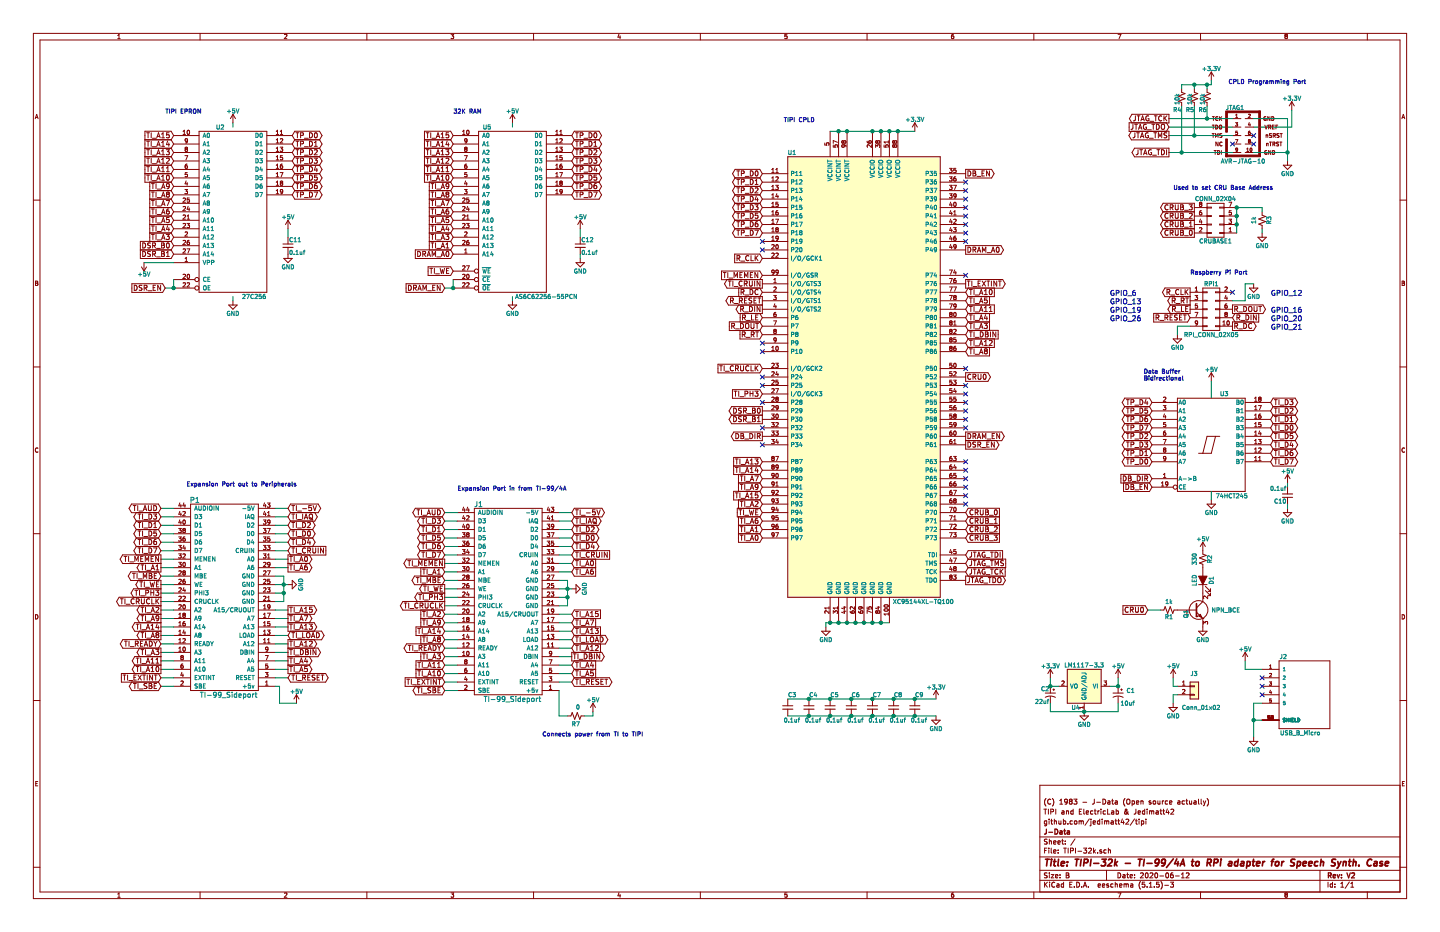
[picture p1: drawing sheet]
EESchema Schematic File Version 4
EELAYER 30 0
EELAYER END
$Descr B 17000 11000
encoding utf-8
Sheet 1 1
Title "TIPI-32k - TI-99/4A to RPi adapter for Speech Synth. Case"
Date "2020-06-12"
Rev "V2"
Comp "J-Data "
Comment1 "github.com/jedimatt42/tipi"
Comment2 "TIPI and ElectricLab & Jedimatt42"
Comment3 "(C) 1983 - J-Data (Open source actually)"
Comment4 ""
$EndDescr
$Comp
L vs-tipi:TI-99_Sideport P1
U 1 1
P 2650 7050
F 0 "P1" H 2300 8200 60  0000 C CNN
F 1 "TI-99_Sideport" H 2700 5900 60  0000 C CNN
F 2 "peb-edge-card:ti99-exp-edge" H 2650 8350 60  0001 C CNN
F 3 "" H 2650 8350 60  0001 C CNN
	1    2650 7050
	1    0    0    -1  
$EndComp
$Comp
L vs-tipi:27C256 U2
U 1 1
P 2750 2500
F 0 "U2" H 2600 3500 50  0000 C CNN
F 1 "27C256" H 3000 1500 50  0000 C CNN
F 2 "Package_DIP:DIP-28_W15.24mm_Socket" H 2750 2500 50  0001 C CNN
F 3 "" H 2750 2500 50  0001 C CNN
	1    2750 2500
	1    0    0    -1  
$EndComp
$Comp
L vs-tipi:74LS245 U3
U 1 1
P 14300 5250
F 0 "U3" H 14400 5825 50  0000 L BNN
F 1 "74HCT245" H 14350 4675 50  0000 L TNN
F 2 "SMD_Packages:SSOP-20" H 14300 5250 50  0001 C CNN
F 3 "" H 14300 5250 50  0001 C CNN
F 4 "C5980" H 14300 5250 50  0001 C CNN "LCSC"
	1    14300 5250
	1    0    0    -1  
$EndComp
$Comp
L vs-tipi:Capacitor C6
U 1 1
P 10050 8350
F 0 "C6" H 10050 8500 50  0000 L CNN
F 1 "0.1uf" H 10000 8200 50  0000 L CNN
F 2 "Capacitors_SMD:C_0805_HandSoldering" H 10050 8350 50  0001 C CNN
F 3 "" H 10050 8350 50  0001 C CNN
F 4 "C49678" H 10050 8350 50  0001 C CNN "LCSC"
	1    10050 8350
	1    0    0    -1  
$EndComp
Text GLabel 15000 5050 2    60   BiDi ~ 0
TI_D0
Text GLabel 15000 4950 2    60   BiDi ~ 0
TI_D1
Text GLabel 15000 4850 2    60   BiDi ~ 0
TI_D2
Text GLabel 15000 4750 2    60   BiDi ~ 0
TI_D3
Text GLabel 15000 5250 2    60   BiDi ~ 0
TI_D4
Text GLabel 15000 5150 2    60   BiDi ~ 0
TI_D5
Text GLabel 15000 5350 2    60   BiDi ~ 0
TI_D6
Text GLabel 15000 5450 2    60   BiDi ~ 0
TI_D7
Text GLabel 3400 6300 2    60   BiDi ~ 0
TI_D0
Text GLabel 1900 6200 0    60   BiDi ~ 0
TI_D1
Text GLabel 3400 6200 2    60   BiDi ~ 0
TI_D2
Text GLabel 1900 6100 0    60   BiDi ~ 0
TI_D3
Text GLabel 3400 6400 2    60   BiDi ~ 0
TI_D4
Text GLabel 1900 6300 0    60   BiDi ~ 0
TI_D5
Text GLabel 1900 6400 0    60   BiDi ~ 0
TI_D6
Text GLabel 1900 6500 0    60   BiDi ~ 0
TI_D7
Text GLabel 1900 6700 0    60   Output ~ 0
TI_A1
Text GLabel 1900 6900 0    60   Output ~ 0
TI_WE
Text GLabel 1900 6600 0    60   Output ~ 0
TI_MEMEN
Text GLabel 1900 7100 0    60   Output ~ 0
TI_CRUCLK
Text GLabel 1900 7200 0    60   Output ~ 0
TI_A2
Text GLabel 1900 7300 0    60   Output ~ 0
TI_A9
Text GLabel 1900 7400 0    60   Output ~ 0
TI_A14
Text GLabel 1900 7500 0    60   Output ~ 0
TI_A8
Text GLabel 1900 7700 0    60   Output ~ 0
TI_A3
Text GLabel 1900 7800 0    60   Output ~ 0
TI_A11
Text GLabel 1900 7900 0    60   Output ~ 0
TI_A10
Text GLabel 3400 6600 2    60   Output ~ 0
TI_A0
Text GLabel 3400 6700 2    60   Output ~ 0
TI_A6
$Comp
L power:GND #PWR02
U 1 1
P 3400 6900
F 0 "#PWR02" H 3400 6650 50  0001 C CNN
F 1 "GND" H 3400 6750 50  0000 C CNN
F 2 "" H 3400 6900 50  0001 C CNN
F 3 "" H 3400 6900 50  0001 C CNN
	1    3400 6900
	0    -1   -1   0   
$EndComp
Text GLabel 3400 7200 2    60   Output ~ 0
TI_A15
Text GLabel 3400 7300 2    60   Output ~ 0
TI_A7
Text GLabel 3400 7400 2    60   Output ~ 0
TI_A13
Text GLabel 3400 7600 2    60   Output ~ 0
TI_A12
Text GLabel 3400 7800 2    60   Output ~ 0
TI_A4
Text GLabel 3400 7900 2    60   Output ~ 0
TI_A5
$Comp
L power:+5V #PWR03
U 1 1
P 3500 8300
F 0 "#PWR03" H 3500 8150 50  0001 C CNN
F 1 "+5V" H 3500 8440 50  0000 C CNN
F 2 "" H 3500 8300 50  0001 C CNN
F 3 "" H 3500 8300 50  0001 C CNN
	1    3500 8300
	1    0    0    -1  
$EndComp
Text GLabel 9000 3550 0    60   Output ~ 0
R_RESET
Text GLabel 9000 3450 0    60   Input ~ 0
R_DC
Text GLabel 9000 3950 0    60   Input ~ 0
R_RT
Text GLabel 9000 3650 0    60   Output ~ 0
R_DIN
Text GLabel 9000 3850 0    60   Input ~ 0
R_DOUT
Text GLabel 9000 3050 0    60   Input ~ 0
R_CLK
Text GLabel 9000 3750 0    60   Input ~ 0
R_LE
Text GLabel 11400 4450 2    60   Output ~ 0
CRU0
Text GLabel 11400 6750 2    60   Input ~ 0
JTAG_TCK
Text GLabel 11400 6550 2    60   Input ~ 0
JTAG_TDI
Text GLabel 11400 6850 2    60   Output ~ 0
JTAG_TDO
Text GLabel 11400 6650 2    60   Input ~ 0
JTAG_TMS
$Comp
L vs-tipi:AVR-JTAG-10 JTAG1
U 1 1
P 14750 1600
F 0 "JTAG1" H 14580 1930 50  0000 C CNN
F 1 "AVR-JTAG-10" H 14410 1270 50  0000 L BNN
F 2 "Connect:IDC_Header_Straight_10pins" V 14180 1620 50  0001 C CNN
F 3 "" H 14750 1600 50  0001 C CNN
	1    14750 1600
	1    0    0    -1  
$EndComp
Text GLabel 13800 1400 0    60   Output ~ 0
JTAG_TCK
Text GLabel 13800 1500 0    60   Input ~ 0
JTAG_TDO
Text GLabel 13800 1600 0    60   Output ~ 0
JTAG_TMS
Text GLabel 13800 1800 0    60   Output ~ 0
JTAG_TDI
$Comp
L power:GND #PWR06
U 1 1
P 15200 1900
F 0 "#PWR06" H 15200 1650 50  0001 C CNN
F 1 "GND" H 15200 1750 50  0000 C CNN
F 2 "" H 15200 1900 50  0001 C CNN
F 3 "" H 15200 1900 50  0001 C CNN
	1    15200 1900
	1    0    0    -1  
$EndComp
Text GLabel 9000 6350 0    60   Input ~ 0
TI_A0
Text GLabel 9000 6250 0    60   Input ~ 0
TI_A1
Text GLabel 9000 5950 0    60   Input ~ 0
TI_A2
Text GLabel 11400 3850 2    60   Input ~ 0
TI_A3
Text GLabel 11400 3750 2    60   Input ~ 0
TI_A4
Text GLabel 11400 3550 2    60   Input ~ 0
TI_A5
Text GLabel 9000 6150 0    60   Input ~ 0
TI_A6
Text GLabel 9000 5650 0    60   Input ~ 0
TI_A7
Text GLabel 11400 4150 2    60   Input ~ 0
TI_A8
Text GLabel 9000 5750 0    60   Input ~ 0
TI_A9
Text GLabel 11400 3450 2    60   Input ~ 0
TI_A10
Text GLabel 11400 3650 2    60   Input ~ 0
TI_A11
Text GLabel 11400 4050 2    60   Input ~ 0
TI_A12
Text GLabel 9000 5450 0    60   Input ~ 0
TI_A13
Text GLabel 9000 5550 0    60   Input ~ 0
TI_A14
Text GLabel 9000 5850 0    60   Input ~ 0
TI_A15
Text GLabel 9000 6050 0    60   Input ~ 0
TI_WE
Text GLabel 9000 3250 0    60   Input ~ 0
TI_MEMEN
Text GLabel 11400 3950 2    60   Input ~ 0
TI_DBIN
Text GLabel 9000 4350 0    60   Input ~ 0
TI_CRUCLK
Text GLabel 3400 7700 2    60   Output ~ 0
TI_DBIN
Text GLabel 3400 6500 2    60   Input ~ 0
TI_CRUIN
Text GLabel 2050 1600 0    60   Input ~ 0
TI_A15
Text GLabel 2050 1700 0    60   Input ~ 0
TI_A14
Text GLabel 2050 1800 0    60   Input ~ 0
TI_A13
Text GLabel 2050 1900 0    60   Input ~ 0
TI_A12
Text GLabel 2050 2000 0    60   Input ~ 0
TI_A11
Text GLabel 2050 2100 0    60   Input ~ 0
TI_A10
Text GLabel 2050 2200 0    60   Input ~ 0
TI_A9
Text GLabel 2050 2300 0    60   Input ~ 0
TI_A8
Text GLabel 2050 2500 0    60   Input ~ 0
TI_A6
Text GLabel 2050 2400 0    60   Input ~ 0
TI_A7
Text GLabel 2050 2600 0    60   Input ~ 0
TI_A5
Text GLabel 2050 2700 0    60   Input ~ 0
TI_A4
Text GLabel 2050 2800 0    60   Input ~ 0
TI_A3
Text GLabel 2050 2900 0    60   Input ~ 0
DSR_B0
Text GLabel 2050 3000 0    60   Input ~ 0
DSR_B1
Text GLabel 3450 1600 2    60   3State ~ 0
TP_D0
Text GLabel 3450 1700 2    60   3State ~ 0
TP_D1
Text GLabel 3450 1800 2    60   3State ~ 0
TP_D2
Text GLabel 3450 1900 2    60   3State ~ 0
TP_D3
Text GLabel 3450 2000 2    60   3State ~ 0
TP_D4
Text GLabel 3450 2100 2    60   3State ~ 0
TP_D5
Text GLabel 3450 2200 2    60   3State ~ 0
TP_D6
Text GLabel 3450 2300 2    60   3State ~ 0
TP_D7
Text GLabel 9000 2050 0    60   3State ~ 0
TP_D0
Text GLabel 9000 2150 0    60   3State ~ 0
TP_D1
Text GLabel 9000 2250 0    60   3State ~ 0
TP_D2
Text GLabel 9000 2450 0    60   3State ~ 0
TP_D3
Text GLabel 9000 2350 0    60   3State ~ 0
TP_D4
Text GLabel 9000 2550 0    60   3State ~ 0
TP_D5
Text GLabel 9000 2650 0    60   3State ~ 0
TP_D6
Text GLabel 9000 2750 0    60   3State ~ 0
TP_D7
Text GLabel 13600 5450 0    60   3State ~ 0
TP_D0
Text GLabel 13600 5350 0    60   3State ~ 0
TP_D1
Text GLabel 13600 5150 0    60   3State ~ 0
TP_D2
Text GLabel 13600 5250 0    60   3State ~ 0
TP_D3
Text GLabel 13600 4750 0    60   3State ~ 0
TP_D4
Text GLabel 13600 4850 0    60   3State ~ 0
TP_D5
Text GLabel 13600 4950 0    60   3State ~ 0
TP_D6
Text GLabel 13600 5050 0    60   3State ~ 0
TP_D7
$Comp
L power:+5V #PWR07
U 1 1
P 1700 3100
F 0 "#PWR07" H 1700 2950 50  0001 C CNN
F 1 "+5V" H 1700 3240 50  0000 C CNN
F 2 "" H 1700 3100 50  0001 C CNN
F 3 "" H 1700 3100 50  0001 C CNN
	1    1700 3100
	-1   0    0    1   
$EndComp
Text GLabel 1950 3400 0    60   Input ~ 0
DSR_EN
Text GLabel 11400 5250 2    60   Output ~ 0
DSR_EN
Text GLabel 11400 2050 2    60   Output ~ 0
DB_EN
Text GLabel 9000 5150 0    60   Output ~ 0
DB_DIR
Text GLabel 13600 5650 0    60   Input ~ 0
DB_DIR
Text GLabel 13600 5750 0    60   Input ~ 0
DB_EN
Text GLabel 9000 4850 0    60   Output ~ 0
DSR_B0
Text GLabel 9000 4950 0    60   Output ~ 0
DSR_B1
Text GLabel 9000 3350 0    60   Output ~ 0
TI_CRUIN
$Comp
L vs-tipi:LM1117-3.3 U4
U 1 1
P 12800 8100
F 0 "U4" H 12900 7850 50  0000 C CNN
F 1 "LM1117-3.3" H 12800 8350 50  0000 C CNN
F 2 "TO_SOT_Packages_SMD:SOT-223" H 12800 8100 50  0001 C CNN
F 3 "" H 12800 8100 50  0001 C CNN
F 4 "C23984" H 12800 8100 50  0001 C CNN "LCSC"
	1    12800 8100
	-1   0    0    -1  
$EndComp
$Comp
L power:GND #PWR08
U 1 1
P 12800 8400
F 0 "#PWR08" H 12800 8150 50  0001 C CNN
F 1 "GND" H 12800 8250 50  0000 C CNN
F 2 "" H 12800 8400 50  0001 C CNN
F 3 "" H 12800 8400 50  0001 C CNN
	1    12800 8400
	-1   0    0    -1  
$EndComp
$Comp
L vs-tipi:Capacitor_Poll C2
U 1 1
P 12400 8200
F 0 "C2" H 12410 8270 50  0000 L CNN
F 1 "22uf" H 12410 8120 50  0000 L CNN
F 2 "Capacitors_SMD:C_0805_HandSoldering" H 12400 8200 50  0001 C CNN
F 3 "" H 12400 8200 50  0001 C CNN
F 4 "C45783" H 12400 8200 50  0001 C CNN "LCSC"
	1    12400 8200
	-1   0    0    -1  
$EndComp
$Comp
L vs-tipi:Capacitor_Poll C1
U 1 1
P 13200 8200
F 0 "C1" H 13000 8250 50  0000 L CNN
F 1 "10uf" H 13000 8100 50  0000 L CNN
F 2 "Capacitors_SMD:C_0805_HandSoldering" H 13200 8200 50  0001 C CNN
F 3 "" H 13200 8200 50  0001 C CNN
F 4 "C15850" H 13200 8200 50  0001 C CNN "LCSC"
	1    13200 8200
	-1   0    0    -1  
$EndComp
$Comp
L vs-tipi:Resistor R2
U 1 1
P 14200 6600
F 0 "R2" V 14280 6600 50  0000 C CNN
F 1 "330" V 14100 6600 50  0000 C CNN
F 2 "Resistors_SMD:R_0805_HandSoldering" V 14130 6600 50  0001 C CNN
F 3 "" H 14200 6600 50  0001 C CNN
F 4 "C17630" V 14200 6600 50  0001 C CNN "LCSC"
	1    14200 6600
	1    0    0    -1  
$EndComp
$Comp
L power:+5V #PWR011
U 1 1
P 14200 6500
F 0 "#PWR011" H 14200 6350 50  0001 C CNN
F 1 "+5V" H 14200 6640 50  0000 C CNN
F 2 "" H 14200 6500 50  0001 C CNN
F 3 "" H 14200 6500 50  0001 C CNN
	1    14200 6500
	1    0    0    -1  
$EndComp
$Comp
L vs-tipi:NPN_BCE Q1
U 1 1
P 14100 7200
F 0 "Q1" V 14000 7100 50  0000 L CNN
F 1 "NPN_BCE" H 14300 7200 50  0000 L CNN
F 2 "TO_SOT_Packages_SMD:SOT-23" H 14300 7300 50  0001 C CNN
F 3 "" H 14100 7200 50  0001 C CNN
F 4 "C31776" V 14100 7200 50  0001 C CNN "LCSC"
	1    14100 7200
	1    0    0    -1  
$EndComp
$Comp
L power:GND #PWR012
U 1 1
P 14200 7400
F 0 "#PWR012" H 14200 7150 50  0001 C CNN
F 1 "GND" H 14200 7250 50  0000 C CNN
F 2 "" H 14200 7400 50  0001 C CNN
F 3 "" H 14200 7400 50  0001 C CNN
	1    14200 7400
	1    0    0    -1  
$EndComp
Text GLabel 13550 7200 0    60   Input ~ 0
CRU0
$Comp
L vs-tipi:CONN_02X04 CRUBASE1
U 1 1
P 14350 2600
F 0 "CRUBASE1" H 14350 2850 50  0000 C CNN
F 1 "CONN_02X04" H 14350 2350 50  0000 C CNN
F 2 "Pin_Headers:Pin_Header_Straight_2x04_Pitch2.54mm" H 14350 1400 50  0001 C CNN
F 3 "" H 14350 1400 50  0001 C CNN
	1    14350 2600
	-1   0    0    1   
$EndComp
Text GLabel 14100 2750 0    60   Output ~ 0
CRUB_0
Text GLabel 14100 2650 0    60   Output ~ 0
CRUB_1
Text GLabel 14100 2550 0    60   Output ~ 0
CRUB_2
Text GLabel 14100 2450 0    60   Output ~ 0
CRUB_3
Text GLabel 11400 6050 2    60   Input ~ 0
CRUB_0
Text GLabel 11400 6150 2    60   Input ~ 0
CRUB_1
Text GLabel 11400 6250 2    60   Input ~ 0
CRUB_2
Text GLabel 11400 6350 2    60   Input ~ 0
CRUB_3
Text GLabel 1900 7000 0    60   Output ~ 0
TI_PH3
Text GLabel 9000 4650 0    60   Input ~ 0
TI_PH3
Wire Wire Line
	1900 6100 2050 6100
Wire Wire Line
	1900 6200 2050 6200
Wire Wire Line
	1900 6300 2050 6300
Wire Wire Line
	1900 6400 2050 6400
Wire Wire Line
	1900 6500 2050 6500
Wire Wire Line
	3250 6400 3400 6400
Wire Wire Line
	3250 6300 3400 6300
Wire Wire Line
	3250 6200 3400 6200
Wire Wire Line
	3250 6800 3350 6800
Wire Wire Line
	3350 6800 3350 6900
Wire Wire Line
	3350 7100 3250 7100
Wire Wire Line
	3250 6900 3350 6900
Connection ~ 3350 6900
Wire Wire Line
	3250 7000 3350 7000
Connection ~ 3350 7000
Wire Wire Line
	3250 6600 3400 6600
Wire Wire Line
	3250 6700 3400 6700
Wire Wire Line
	3250 7200 3400 7200
Wire Wire Line
	3250 7300 3400 7300
Wire Wire Line
	3250 7400 3400 7400
Wire Wire Line
	3250 7600 3400 7600
Wire Wire Line
	3250 7800 3400 7800
Wire Wire Line
	3250 7900 3400 7900
Wire Wire Line
	2050 7900 1900 7900
Wire Wire Line
	2050 7800 1900 7800
Wire Wire Line
	2050 7700 1900 7700
Wire Wire Line
	2050 7500 1900 7500
Wire Wire Line
	2050 7400 1900 7400
Wire Wire Line
	2050 7300 1900 7300
Wire Wire Line
	2050 7200 1900 7200
Wire Wire Line
	2050 7100 1900 7100
Wire Wire Line
	2050 6900 1900 6900
Wire Wire Line
	2050 6700 1900 6700
Wire Wire Line
	2050 6600 1900 6600
Wire Wire Line
	3250 7700 3400 7700
Wire Wire Line
	3250 6500 3400 6500
Wire Wire Line
	1700 3100 2050 3100
Wire Wire Line
	2050 3300 2050 3400
Wire Wire Line
	2050 3400 1950 3400
Wire Wire Line
	13200 8400 12800 8400
Wire Wire Line
	13200 8400 13200 8300
Wire Wire Line
	12400 8400 12400 8300
Connection ~ 12800 8400
Wire Wire Line
	12500 8100 12400 8100
Connection ~ 14600 2650
Connection ~ 14600 2550
Wire Wire Line
	1900 7000 2050 7000
Text GLabel 1900 8000 0    60   Input ~ 0
TI_EXTINT
Wire Wire Line
	1900 8000 2050 8000
Text GLabel 11400 3350 2    60   Output ~ 0
TI_EXTINT
$Comp
L power:+5V #PWR014
U 1 1
P 2750 1450
F 0 "#PWR014" H 2750 1300 50  0001 C CNN
F 1 "+5V" H 2750 1590 50  0000 C CNN
F 2 "" H 2750 1450 50  0001 C CNN
F 3 "" H 2750 1450 50  0001 C CNN
	1    2750 1450
	1    0    0    -1  
$EndComp
Wire Wire Line
	2750 1450 2750 1500
$Comp
L power:GND #PWR015
U 1 1
P 2750 3550
F 0 "#PWR015" H 2750 3300 50  0001 C CNN
F 1 "GND" H 2750 3400 50  0000 C CNN
F 2 "" H 2750 3550 50  0001 C CNN
F 3 "" H 2750 3550 50  0001 C CNN
	1    2750 3550
	1    0    0    -1  
$EndComp
Wire Wire Line
	2750 3550 2750 3500
NoConn ~ 14800 1600
NoConn ~ 14800 1700
NoConn ~ 14550 1700
Wire Wire Line
	3400 2800 3400 2700
$Comp
L Device:C_Small C10
U 1 1
P 15200 5850
F 0 "C10" H 15210 5920 50  0000 L CNN
F 1 "0.1uf" H 15210 5770 50  0000 L CNN
F 2 "Capacitors_SMD:C_0805_HandSoldering" H 15200 5850 50  0001 C CNN
F 3 "" H 15200 5850 50  0001 C CNN
	1    15200 5850
	-1   0    0    1   
$EndComp
$Comp
L power:+5V #PWR017
U 1 1
P 14300 4500
F 0 "#PWR017" H 14300 4350 50  0001 C CNN
F 1 "+5V" H 14300 4640 50  0000 C CNN
F 2 "" H 14300 4500 50  0001 C CNN
F 3 "" H 14300 4500 50  0001 C CNN
	1    14300 4500
	1    0    0    -1  
$EndComp
Wire Wire Line
	14300 4500 14300 4700
$Comp
L power:GND #PWR018
U 1 1
P 14300 5900
F 0 "#PWR018" H 14300 5650 50  0001 C CNN
F 1 "GND" H 14300 5750 50  0000 C CNN
F 2 "" H 14300 5900 50  0001 C CNN
F 3 "" H 14300 5900 50  0001 C CNN
	1    14300 5900
	1    0    0    -1  
$EndComp
Wire Wire Line
	15200 5950 15200 6000
$Comp
L vs-tipi:Resistor R5
U 1 1
P 14100 1150
F 0 "R5" H 14100 1300 50  0000 L CNN
F 1 "10k" V 14150 1100 50  0000 L CNN
F 2 "Resistors_SMD:R_0805_HandSoldering" H 14100 1150 50  0001 C CNN
F 3 "" H 14100 1150 50  0001 C CNN
F 4 "C17414" H 14100 1150 50  0001 C CNN "LCSC"
	1    14100 1150
	-1   0    0    1   
$EndComp
$Comp
L vs-tipi:Resistor R6
U 1 1
P 14250 1150
F 0 "R6" H 14250 1300 50  0000 L CNN
F 1 "10k" V 14300 1100 50  0000 L CNN
F 2 "Resistors_SMD:R_0805_HandSoldering" H 14250 1150 50  0001 C CNN
F 3 "" H 14250 1150 50  0001 C CNN
	1    14250 1150
	-1   0    0    1   
$EndComp
$Comp
L power:GND #PWR021
U 1 1
P 14900 2750
F 0 "#PWR021" H 14900 2500 50  0001 C CNN
F 1 "GND" H 14900 2600 50  0000 C CNN
F 2 "" H 14900 2750 50  0001 C CNN
F 3 "" H 14900 2750 50  0001 C CNN
	1    14900 2750
	1    0    0    -1  
$EndComp
$Comp
L vs-tipi:Capacitor C7
U 1 1
P 10300 8350
F 0 "C7" H 10300 8500 50  0000 L CNN
F 1 "0.1uf" H 10250 8200 50  0000 L CNN
F 2 "Capacitors_SMD:C_0805_HandSoldering" H 10300 8350 50  0001 C CNN
F 3 "" H 10300 8350 50  0001 C CNN
	1    10300 8350
	1    0    0    -1  
$EndComp
$Comp
L vs-tipi:Capacitor C8
U 1 1
P 10550 8350
F 0 "C8" H 10550 8500 50  0000 L CNN
F 1 "0.1uf" H 10500 8200 50  0000 L CNN
F 2 "Capacitors_SMD:C_0805_HandSoldering" H 10550 8350 50  0001 C CNN
F 3 "" H 10550 8350 50  0001 C CNN
	1    10550 8350
	1    0    0    -1  
$EndComp
$Comp
L power:+3.3V #PWR022
U 1 1
P 11050 8250
F 0 "#PWR022" H 11050 8100 50  0001 C CNN
F 1 "+3.3V" H 11050 8390 50  0000 C CNN
F 2 "" H 11050 8250 50  0001 C CNN
F 3 "" H 11050 8250 50  0001 C CNN
	1    11050 8250
	1    0    0    -1  
$EndComp
$Comp
L vs-tipi:Capacitor C9
U 1 1
P 10800 8350
F 0 "C9" H 10800 8500 50  0000 L CNN
F 1 "0.1uf" H 10750 8200 50  0000 L CNN
F 2 "Capacitors_SMD:C_0805_HandSoldering" H 10800 8350 50  0001 C CNN
F 3 "" H 10800 8350 50  0001 C CNN
	1    10800 8350
	1    0    0    -1  
$EndComp
$Comp
L power:+3.3V #PWR023
U 1 1
P 10800 1550
F 0 "#PWR023" H 10800 1400 50  0001 C CNN
F 1 "+3.3V" H 10800 1690 50  0000 C CNN
F 2 "" H 10800 1550 50  0001 C CNN
F 3 "" H 10800 1550 50  0001 C CNN
	1    10800 1550
	1    0    0    -1  
$EndComp
$Comp
L power:GND #PWR024
U 1 1
P 11050 8450
F 0 "#PWR024" H 11050 8200 50  0001 C CNN
F 1 "GND" H 11050 8300 50  0000 C CNN
F 2 "" H 11050 8450 50  0001 C CNN
F 3 "" H 11050 8450 50  0001 C CNN
	1    11050 8450
	1    0    0    -1  
$EndComp
$Comp
L vs-tipi:Capacitor C5
U 1 1
P 9800 8350
F 0 "C5" H 9800 8500 50  0000 L CNN
F 1 "0.1uf" H 9750 8200 50  0000 L CNN
F 2 "Capacitors_SMD:C_0805_HandSoldering" H 9800 8350 50  0001 C CNN
F 3 "" H 9800 8350 50  0001 C CNN
	1    9800 8350
	1    0    0    -1  
$EndComp
$Comp
L vs-tipi:Capacitor C4
U 1 1
P 9550 8350
F 0 "C4" H 9550 8500 50  0000 L CNN
F 1 "0.1uf" H 9500 8200 50  0000 L CNN
F 2 "Capacitors_SMD:C_0805_HandSoldering" H 9550 8350 50  0001 C CNN
F 3 "" H 9550 8350 50  0001 C CNN
	1    9550 8350
	1    0    0    -1  
$EndComp
$Comp
L vs-tipi:Capacitor C3
U 1 1
P 9300 8350
F 0 "C3" H 9300 8500 50  0000 L CNN
F 1 "0.1uf" H 9250 8200 50  0000 L CNN
F 2 "Capacitors_SMD:C_0805_HandSoldering" H 9300 8350 50  0001 C CNN
F 3 "" H 9300 8350 50  0001 C CNN
F 4 "C49678" H 9300 8350 50  0001 C CNN "LCSC"
	1    9300 8350
	1    0    0    -1  
$EndComp
Wire Wire Line
	9800 1550 9900 1550
Connection ~ 9900 1550
Connection ~ 10000 1550
Connection ~ 10300 1550
Connection ~ 10400 1550
Connection ~ 10500 1550
Connection ~ 10600 1550
Wire Wire Line
	9300 8250 9550 8250
Connection ~ 9550 8250
Connection ~ 9800 8250
Connection ~ 10050 8250
Connection ~ 10300 8250
Connection ~ 10550 8250
Connection ~ 10800 8250
Wire Wire Line
	9300 8450 9550 8450
Connection ~ 9550 8450
Connection ~ 9800 8450
Connection ~ 10050 8450
Connection ~ 10300 8450
Connection ~ 10550 8450
Connection ~ 10800 8450
$Comp
L power:GND #PWR025
U 1 1
P 9750 7400
F 0 "#PWR025" H 9750 7150 50  0001 C CNN
F 1 "GND" H 9750 7250 50  0000 C CNN
F 2 "" H 9750 7400 50  0001 C CNN
F 3 "" H 9750 7400 50  0001 C CNN
	1    9750 7400
	1    0    0    -1  
$EndComp
Wire Wire Line
	9800 7350 9900 7350
Connection ~ 9900 7350
Connection ~ 10000 7350
Connection ~ 10100 7350
Connection ~ 10200 7350
Connection ~ 10300 7350
Connection ~ 10400 7350
$Comp
L vs-tipi:XC95144XL-TQ100 U1
U 1 1
P 10200 4450
F 0 "U1" H 9350 7100 50  0000 C CNN
F 1 "XC95144XL-TQ100" H 10900 1800 50  0000 C CNN
F 2 "Housings_QFP:TQFP-100_14x14mm_Pitch0.5mm" H 11450 1700 50  0001 C CNN
F 3 "" H 10150 4500 50  0001 C CNN
F 4 "C45126" H 10200 4450 50  0001 C CNN "LCSC"
	1    10200 4450
	1    0    0    -1  
$EndComp
$Comp
L vs-tipi:Resistor R3
U 1 1
P 14900 2600
F 0 "R3" V 14980 2600 50  0000 C CNN
F 1 "1k" V 14800 2600 50  0000 C CNN
F 2 "Resistors_SMD:R_0805_HandSoldering" V 14830 2600 50  0001 C CNN
F 3 "" H 14900 2600 50  0001 C CNN
F 4 "C17513" V 14900 2600 50  0001 C CNN "LCSC"
	1    14900 2600
	1    0    0    -1  
$EndComp
Wire Wire Line
	3350 6900 3350 7000
Wire Wire Line
	3350 6900 3400 6900
Wire Wire Line
	3350 7000 3350 7100
Wire Wire Line
	12800 8400 12400 8400
Wire Wire Line
	13200 8100 13100 8100
Wire Wire Line
	14600 2750 14600 2650
Wire Wire Line
	14600 2650 14600 2550
Wire Wire Line
	14600 2550 14600 2450
Wire Wire Line
	9900 1550 10000 1550
Wire Wire Line
	10000 1550 10300 1550
Wire Wire Line
	10300 1550 10400 1550
Wire Wire Line
	10400 1550 10500 1550
Wire Wire Line
	10500 1550 10600 1550
Wire Wire Line
	10600 1550 10800 1550
Wire Wire Line
	9550 8250 9800 8250
Wire Wire Line
	9800 8250 10050 8250
Wire Wire Line
	10050 8250 10300 8250
Wire Wire Line
	10300 8250 10550 8250
Wire Wire Line
	10550 8250 10800 8250
Wire Wire Line
	10800 8250 11050 8250
Wire Wire Line
	9550 8450 9800 8450
Wire Wire Line
	9800 8450 10050 8450
Wire Wire Line
	10050 8450 10300 8450
Wire Wire Line
	10300 8450 10550 8450
Wire Wire Line
	10550 8450 10800 8450
Wire Wire Line
	10800 8450 11050 8450
Wire Wire Line
	9900 7350 10000 7350
Wire Wire Line
	10000 7350 10100 7350
Wire Wire Line
	10100 7350 10200 7350
Wire Wire Line
	10200 7350 10300 7350
Wire Wire Line
	10300 7350 10400 7350
Wire Wire Line
	10400 7350 10500 7350
Connection ~ 2050 3400
Text GLabel 5350 1600 0    60   Input ~ 0
TI_A15
Text GLabel 5350 1700 0    60   Input ~ 0
TI_A14
Text GLabel 5350 1800 0    60   Input ~ 0
TI_A13
Text GLabel 5350 1900 0    60   Input ~ 0
TI_A12
Text GLabel 5350 2000 0    60   Input ~ 0
TI_A11
Text GLabel 5350 2100 0    60   Input ~ 0
TI_A10
Text GLabel 5350 2200 0    60   Input ~ 0
TI_A9
Text GLabel 5350 2300 0    60   Input ~ 0
TI_A8
Text GLabel 5350 2500 0    60   Input ~ 0
TI_A6
Text GLabel 5350 2400 0    60   Input ~ 0
TI_A7
Text GLabel 5350 2600 0    60   Input ~ 0
TI_A5
Text GLabel 5350 2700 0    60   Input ~ 0
TI_A4
Text GLabel 5350 2800 0    60   Input ~ 0
TI_A3
Text GLabel 5350 2900 0    60   Input ~ 0
TI_A1
Text GLabel 5350 3200 0    60   Input ~ 0
TI_WE
Text GLabel 6750 1600 2    60   3State ~ 0
TP_D0
Text GLabel 6750 1700 2    60   3State ~ 0
TP_D1
Text GLabel 6750 1800 2    60   3State ~ 0
TP_D2
Text GLabel 6750 1900 2    60   3State ~ 0
TP_D3
Text GLabel 6750 2000 2    60   3State ~ 0
TP_D4
Text GLabel 6750 2100 2    60   3State ~ 0
TP_D5
Text GLabel 6750 2200 2    60   3State ~ 0
TP_D6
Text GLabel 6750 2300 2    60   3State ~ 0
TP_D7
Text GLabel 5250 3400 0    60   Input ~ 0
DRAM_EN
Wire Wire Line
	5350 3400 5250 3400
$Comp
L Device:C_Small C12
U 1 1
P 6850 2900
F 0 "C12" H 6860 2970 50  0000 L CNN
F 1 "0.1uf" H 6860 2820 50  0000 L CNN
F 2 "VS-TIPI-kicad:C_0805_HandSoldering" H 6850 2900 50  0001 C CNN
F 3 "" H 6850 2900 50  0001 C CNN
F 4 "C49678" H 6850 2900 50  0001 C CNN "LCSC"
	1    6850 2900
	1    0    0    -1  
$EndComp
$Comp
L Device:C_Small C11
U 1 1
P 3400 2900
F 0 "C11" H 3410 2970 50  0000 L CNN
F 1 "0.1uf" H 3410 2820 50  0000 L CNN
F 2 "Capacitors_SMD:C_0805_HandSoldering" H 3400 2900 50  0001 C CNN
F 3 "" H 3400 2900 50  0001 C CNN
	1    3400 2900
	1    0    0    -1  
$EndComp
$Comp
L power:GND #PWR026
U 1 1
P 3400 3000
F 0 "#PWR026" H 3400 2750 50  0001 C CNN
F 1 "GND" H 3400 2850 50  0000 C CNN
F 2 "" H 3400 3000 50  0001 C CNN
F 3 "" H 3400 3000 50  0001 C CNN
	1    3400 3000
	1    0    0    -1  
$EndComp
$Comp
L power:GND #PWR030
U 1 1
P 6850 3050
F 0 "#PWR030" H 6850 2800 50  0001 C CNN
F 1 "GND" H 6850 2900 50  0000 C CNN
F 2 "" H 6850 3050 50  0001 C CNN
F 3 "" H 6850 3050 50  0001 C CNN
	1    6850 3050
	1    0    0    -1  
$EndComp
Wire Wire Line
	6850 3000 6850 3050
$Comp
L power:+5V #PWR029
U 1 1
P 6850 2700
F 0 "#PWR029" H 6850 2550 50  0001 C CNN
F 1 "+5V" H 6850 2840 50  0000 C CNN
F 2 "" H 6850 2700 50  0001 C CNN
F 3 "" H 6850 2700 50  0001 C CNN
	1    6850 2700
	1    0    0    -1  
$EndComp
Wire Wire Line
	6850 2700 6850 2800
Wire Wire Line
	5350 3300 5350 3400
Text GLabel 11400 5150 2    60   Output ~ 0
DRAM_EN
Text GLabel 11400 2950 2    60   Output ~ 0
DRAM_A0
Text GLabel 5350 3000 0    60   Input ~ 0
DRAM_A0
$Comp
L vs-tipi:CY62256L-70PC U5
U 1 1
P 6050 2500
F 0 "U5" H 5750 3500 50  0000 C CNN
F 1 "AS6C62256-55PCN" H 6450 1500 50  0000 C CNN
F 2 "Package_DIP:DIP-28_W15.24mm_Socket" H 6050 2500 50  0001 C CNN
F 3 "" H 6050 2500 50  0001 C CNN
	1    6050 2500
	1    0    0    -1  
$EndComp
Wire Wire Line
	6050 1450 6050 1500
$Comp
L power:GND #PWR028
U 1 1
P 6050 3550
F 0 "#PWR028" H 6050 3300 50  0001 C CNN
F 1 "GND" H 6050 3400 50  0000 C CNN
F 2 "" H 6050 3550 50  0001 C CNN
F 3 "" H 6050 3550 50  0001 C CNN
	1    6050 3550
	1    0    0    -1  
$EndComp
$Comp
L power:+5V #PWR027
U 1 1
P 6050 1450
F 0 "#PWR027" H 6050 1300 50  0001 C CNN
F 1 "+5V" H 6050 1590 50  0000 C CNN
F 2 "" H 6050 1450 50  0001 C CNN
F 3 "" H 6050 1450 50  0001 C CNN
	1    6050 1450
	1    0    0    -1  
$EndComp
Connection ~ 5350 3400
Wire Wire Line
	6050 3500 6050 3550
Text GLabel 6750 6350 2    60   BiDi ~ 0
TI_D0
Text GLabel 5250 6250 0    60   BiDi ~ 0
TI_D1
Text GLabel 6750 6250 2    60   BiDi ~ 0
TI_D2
Text GLabel 5250 6150 0    60   BiDi ~ 0
TI_D3
Text GLabel 6750 6450 2    60   BiDi ~ 0
TI_D4
Text GLabel 5250 6350 0    60   BiDi ~ 0
TI_D5
Text GLabel 5250 6450 0    60   BiDi ~ 0
TI_D6
Text GLabel 5250 6550 0    60   BiDi ~ 0
TI_D7
Text GLabel 5250 6750 0    60   Input ~ 0
TI_A1
Text GLabel 5250 6950 0    60   Output ~ 0
TI_WE
Text GLabel 5250 6650 0    60   Output ~ 0
TI_MEMEN
Text GLabel 5250 7150 0    60   Output ~ 0
TI_CRUCLK
Text GLabel 5250 7250 0    60   Input ~ 0
TI_A2
Text GLabel 5250 7350 0    60   Input ~ 0
TI_A9
Text GLabel 5250 7450 0    60   Input ~ 0
TI_A14
Text GLabel 5250 7550 0    60   Input ~ 0
TI_A8
Text GLabel 5250 7750 0    60   Input ~ 0
TI_A3
Text GLabel 5250 7850 0    60   Input ~ 0
TI_A11
Text GLabel 5250 7950 0    60   Input ~ 0
TI_A10
Text GLabel 6750 6650 2    60   Input ~ 0
TI_A0
Text GLabel 6750 6750 2    60   Input ~ 0
TI_A6
$Comp
L power:GND #PWR032
U 1 1
P 6750 6950
F 0 "#PWR032" H 6750 6700 50  0001 C CNN
F 1 "GND" H 6750 6800 50  0000 C CNN
F 2 "" H 6750 6950 50  0001 C CNN
F 3 "" H 6750 6950 50  0001 C CNN
	1    6750 6950
	0    -1   -1   0   
$EndComp
Text GLabel 6750 7250 2    60   Input ~ 0
TI_A15
Text GLabel 6750 7350 2    60   Input ~ 0
TI_A7
Text GLabel 6750 7450 2    60   Input ~ 0
TI_A13
Text GLabel 6750 7650 2    60   Input ~ 0
TI_A12
Text GLabel 6750 7850 2    60   Input ~ 0
TI_A4
Text GLabel 6750 7950 2    60   Input ~ 0
TI_A5
$Comp
L power:+5V #PWR031
U 1 1
P 7000 8400
F 0 "#PWR031" H 7000 8250 50  0001 C CNN
F 1 "+5V" H 7000 8540 50  0000 C CNN
F 2 "" H 7000 8400 50  0001 C CNN
F 3 "" H 7000 8400 50  0001 C CNN
	1    7000 8400
	1    0    0    -1  
$EndComp
Text GLabel 6750 7750 2    60   Output ~ 0
TI_DBIN
Text GLabel 6750 6550 2    60   Input ~ 0
TI_CRUIN
Text GLabel 5250 7050 0    60   Output ~ 0
TI_PH3
Wire Wire Line
	5250 6150 5400 6150
Wire Wire Line
	5250 6250 5400 6250
Wire Wire Line
	5250 6350 5400 6350
Wire Wire Line
	5250 6450 5400 6450
Wire Wire Line
	5250 6550 5400 6550
Wire Wire Line
	6600 6450 6750 6450
Wire Wire Line
	6600 6350 6750 6350
Wire Wire Line
	6600 6250 6750 6250
Wire Wire Line
	6600 6850 6700 6850
Wire Wire Line
	6700 6850 6700 6950
Wire Wire Line
	6700 7150 6600 7150
Wire Wire Line
	6600 6950 6700 6950
Connection ~ 6700 6950
Wire Wire Line
	6600 7050 6700 7050
Connection ~ 6700 7050
Wire Wire Line
	6600 6650 6750 6650
Wire Wire Line
	6600 6750 6750 6750
Wire Wire Line
	6600 7250 6750 7250
Wire Wire Line
	6600 7350 6750 7350
Wire Wire Line
	6600 7450 6750 7450
Wire Wire Line
	6600 7650 6750 7650
Wire Wire Line
	6600 7850 6750 7850
Wire Wire Line
	6600 7950 6750 7950
Wire Wire Line
	5400 7950 5250 7950
Wire Wire Line
	5400 7850 5250 7850
Wire Wire Line
	5400 7750 5250 7750
Wire Wire Line
	5400 7550 5250 7550
Wire Wire Line
	5400 7450 5250 7450
Wire Wire Line
	5400 7350 5250 7350
Wire Wire Line
	5400 7250 5250 7250
Wire Wire Line
	5400 7150 5250 7150
Wire Wire Line
	5400 6950 5250 6950
Wire Wire Line
	5400 6750 5250 6750
Wire Wire Line
	5400 6650 5250 6650
Wire Wire Line
	6600 7750 6750 7750
Wire Wire Line
	6600 6550 6750 6550
Wire Wire Line
	5250 7050 5400 7050
Text GLabel 5250 8050 0    60   Input ~ 0
TI_EXTINT
Wire Wire Line
	5250 8050 5400 8050
Wire Wire Line
	6700 6950 6700 7050
Wire Wire Line
	6700 6950 6750 6950
Wire Wire Line
	6700 7050 6700 7150
Text GLabel 1900 6000 0    60   BiDi ~ 0
TI_AUD
Text GLabel 5250 6050 0    60   BiDi ~ 0
TI_AUD
Wire Wire Line
	5250 6050 5400 6050
Wire Wire Line
	1900 6000 2050 6000
Text GLabel 3400 6100 2    60   BiDi ~ 0
TI_IAQ
Text GLabel 6750 6150 2    60   BiDi ~ 0
TI_IAQ
Wire Wire Line
	3250 6100 3400 6100
Wire Wire Line
	6600 6150 6750 6150
$Comp
L vs-tipi:TI-99_Sideport J1
U 1 1
P 6000 7100
F 0 "J1" H 5650 8250 60  0000 C CNN
F 1 "TI-99_Sideport" H 6050 5950 60  0000 C CNN
F 2 "peb-edge-card:ti99-exp-edge" H 6000 8400 60  0001 C CNN
F 3 "" H 6000 8400 60  0001 C CNN
	1    6000 7100
	1    0    0    -1  
$EndComp
Text GLabel 1900 6800 0    60   BiDi ~ 0
TI_MBE
Text GLabel 5250 6850 0    60   BiDi ~ 0
TI_MBE
Text GLabel 5250 7650 0    60   BiDi ~ 0
TI_READY
Text GLabel 1900 7600 0    60   BiDi ~ 0
TI_READY
Text GLabel 1900 8100 0    60   BiDi ~ 0
TI_SBE
Text GLabel 5250 8150 0    60   BiDi ~ 0
TI_SBE
Text GLabel 3400 7500 2    60   BiDi ~ 0
TI_LOAD
Text GLabel 6750 7550 2    60   BiDi ~ 0
TI_LOAD
Text GLabel 6750 8050 2    60   BiDi ~ 0
TI_RESET
Text GLabel 3400 8000 2    60   BiDi ~ 0
TI_RESET
Wire Wire Line
	1900 6800 2050 6800
Wire Wire Line
	1900 7600 2050 7600
Wire Wire Line
	1900 8100 2050 8100
Wire Wire Line
	3250 8000 3400 8000
Wire Wire Line
	3250 7500 3400 7500
Wire Wire Line
	5250 6850 5400 6850
Wire Wire Line
	5250 7650 5400 7650
Wire Wire Line
	5250 8150 5400 8150
Wire Wire Line
	6600 8050 6750 8050
Wire Wire Line
	3250 6000 3400 6000
Wire Wire Line
	6600 6050 6750 6050
Text GLabel 6750 6050 2    60   BiDi ~ 0
TI_-5V
Text GLabel 3400 6000 2    60   BiDi ~ 0
TI_-5V
$Comp
L vs-tipi:Resistor R4
U 1 1
P 13950 1150
F 0 "R4" H 13950 1300 50  0000 L CNN
F 1 "10k" V 14000 1100 50  0000 L CNN
F 2 "Resistors_SMD:R_0805_HandSoldering" H 13950 1150 50  0001 C CNN
F 3 "" H 13950 1150 50  0001 C CNN
F 4 "C17414" H 13950 1150 50  0001 C CNN "LCSC"
	1    13950 1150
	-1   0    0    1   
$EndComp
$Comp
L power:+3.3V #PWR020
U 1 1
P 14300 950
F 0 "#PWR020" H 14300 800 50  0001 C CNN
F 1 "+3.3V" H 14300 1090 50  0000 C CNN
F 2 "" H 14300 950 50  0001 C CNN
F 3 "" H 14300 950 50  0001 C CNN
	1    14300 950 
	1    0    0    -1  
$EndComp
Wire Wire Line
	6600 7550 6750 7550
NoConn ~ 9000 4050
NoConn ~ 9000 4150
NoConn ~ 9000 4450
NoConn ~ 9000 4550
NoConn ~ 9000 4750
NoConn ~ 9000 5250
NoConn ~ 11400 5450
NoConn ~ 11400 5550
NoConn ~ 11400 4350
NoConn ~ 11400 4550
NoConn ~ 11400 4650
NoConn ~ 11400 4750
NoConn ~ 11400 4850
NoConn ~ 11400 4950
NoConn ~ 11400 5050
NoConn ~ 11400 5650
NoConn ~ 11400 5750
NoConn ~ 11400 5850
NoConn ~ 11400 5950
NoConn ~ 9000 2850
NoConn ~ 9000 2950
NoConn ~ 11400 2150
NoConn ~ 11400 2250
NoConn ~ 11400 2350
NoConn ~ 11400 2450
NoConn ~ 11400 2550
NoConn ~ 11400 2650
NoConn ~ 11400 2750
NoConn ~ 11400 2850
Wire Wire Line
	9800 7350 9750 7350
Wire Wire Line
	9750 7350 9750 7400
Connection ~ 9800 7350
NoConn ~ 11400 3250
Wire Wire Line
	14300 5800 14300 5900
Wire Wire Line
	14900 2700 14900 2750
$Comp
L vs-tipi:Resistor R1
U 1 1
P 13800 7200
F 0 "R1" V 13880 7200 50  0000 C CNN
F 1 "1k" V 13700 7200 50  0000 C CNN
F 2 "Resistors_SMD:R_0805_HandSoldering" V 13730 7200 50  0001 C CNN
F 3 "" H 13800 7200 50  0001 C CNN
F 4 "C17513" V 13800 7200 50  0001 C CNN "LCSC"
	1    13800 7200
	0    1    1    0   
$EndComp
$Comp
L power:+5V #PWR010
U 1 1
P 13200 8000
F 0 "#PWR010" H 13200 7850 50  0001 C CNN
F 1 "+5V" H 13200 8140 50  0000 C CNN
F 2 "" H 13200 8000 50  0001 C CNN
F 3 "" H 13200 8000 50  0001 C CNN
	1    13200 8000
	-1   0    0    -1  
$EndComp
$Comp
L power:+3.3V #PWR09
U 1 1
P 12400 8000
F 0 "#PWR09" H 12400 7850 50  0001 C CNN
F 1 "+3.3V" H 12400 8140 50  0000 C CNN
F 2 "" H 12400 8000 50  0001 C CNN
F 3 "" H 12400 8000 50  0001 C CNN
	1    12400 8000
	-1   0    0    -1  
$EndComp
Wire Wire Line
	13200 8000 13200 8100
Connection ~ 13200 8100
Wire Wire Line
	12400 8000 12400 8100
Connection ~ 12400 8100
Wire Wire Line
	13950 1250 13950 1800
Wire Wire Line
	14100 1250 14100 1600
Wire Wire Line
	13950 1050 13950 1000
Wire Wire Line
	14300 1000 14300 950 
Wire Wire Line
	14250 1050 14250 1000
Wire Wire Line
	14100 1050 14100 1000
Connection ~ 14100 1000
Wire Wire Line
	14100 1000 14250 1000
Wire Wire Line
	15200 1800 15200 1900
$Comp
L power:+3.3V #PWR04
U 1 1
P 15250 1300
F 0 "#PWR04" H 15250 1150 50  0001 C CNN
F 1 "+3.3V" H 15250 1440 50  0000 C CNN
F 2 "" H 15250 1300 50  0001 C CNN
F 3 "" H 15250 1300 50  0001 C CNN
	1    15250 1300
	1    0    0    -1  
$EndComp
Wire Wire Line
	15250 1500 15250 1300
Wire Wire Line
	14800 1500 15250 1500
Wire Wire Line
	15200 1800 15200 1400
Wire Wire Line
	14800 1400 15200 1400
Connection ~ 15200 1800
Wire Wire Line
	14800 1800 15200 1800
Connection ~ 14250 1000
Wire Wire Line
	14250 1000 14300 1000
Wire Wire Line
	13950 1000 14100 1000
Wire Wire Line
	14250 1250 14250 1400
Wire Wire Line
	13950 1800 14550 1800
Wire Wire Line
	14100 1600 14550 1600
Wire Wire Line
	14250 1400 14550 1400
Wire Wire Line
	13800 1500 14550 1500
Wire Wire Line
	14250 1400 13800 1400
Connection ~ 14250 1400
Wire Wire Line
	14100 1600 13800 1600
Connection ~ 14100 1600
Wire Wire Line
	13950 1800 13800 1800
Connection ~ 13950 1800
$Comp
L power:+5V #PWR05
U 1 1
P 3400 2700
F 0 "#PWR05" H 3400 2550 50  0001 C CNN
F 1 "+5V" H 3400 2840 50  0000 C CNN
F 2 "" H 3400 2700 50  0001 C CNN
F 3 "" H 3400 2700 50  0001 C CNN
	1    3400 2700
	1    0    0    -1  
$EndComp
NoConn ~ 9000 5050
$Comp
L power:GND #PWR016
U 1 1
P 14800 8700
F 0 "#PWR016" H 14800 8450 50  0001 C CNN
F 1 "GND" H 14800 8550 50  0000 C CNN
F 2 "" H 14800 8700 50  0001 C CNN
F 3 "" H 14800 8700 50  0001 C CNN
	1    14800 8700
	-1   0    0    -1  
$EndComp
$Comp
L power:+5V #PWR033
U 1 1
P 14700 7800
F 0 "#PWR033" H 14700 7650 50  0001 C CNN
F 1 "+5V" H 14700 7940 50  0000 C CNN
F 2 "" H 14700 7800 50  0001 C CNN
F 3 "" H 14700 7800 50  0001 C CNN
	1    14700 7800
	-1   0    0    -1  
$EndComp
Wire Wire Line
	14900 7900 14700 7900
Wire Wire Line
	14700 7900 14700 7800
NoConn ~ 14900 8000
NoConn ~ 14900 8100
NoConn ~ 14900 8200
$Comp
L vs-tipi:Resistor R7
U 1 1
P 6800 8450
F 0 "R7" V 6700 8400 50  0000 L CNN
F 1 "0" V 6900 8400 50  0000 L CNN
F 2 "VS-TIPI-kicad:C_0805_HandSoldering" H 6800 8450 50  0001 C CNN
F 3 "" H 6800 8450 50  0001 C CNN
	1    6800 8450
	0    -1   -1   0   
$EndComp
Wire Wire Line
	6600 8150 6600 8450
Wire Wire Line
	6600 8450 6700 8450
Wire Wire Line
	6900 8450 7000 8450
Wire Wire Line
	7000 8450 7000 8400
Wire Wire Line
	3250 8100 3300 8100
Wire Wire Line
	3300 8100 3300 8300
Wire Wire Line
	3300 8300 3500 8300
Text Notes 15000 3900 0    60   ~ 0
GPIO_21
Text Notes 15000 3800 0    60   ~ 0
GPIO_20
Text Notes 15000 3700 0    60   ~ 0
GPIO_16
Text Notes 15000 3500 0    60   ~ 0
GPIO_12
Text Notes 13100 3500 0    60   ~ 0
GPIO_6
Text Notes 13100 3600 0    60   ~ 0
GPIO_13
Text Notes 13100 3700 0    60   ~ 0
GPIO_19
Text Notes 13100 3800 0    60   ~ 0
GPIO_26
$Comp
L power:GND #PWR019
U 1 1
P 15200 6000
F 0 "#PWR019" H 15200 5750 50  0001 C CNN
F 1 "GND" H 15200 5850 50  0000 C CNN
F 2 "" H 15200 6000 50  0001 C CNN
F 3 "" H 15200 6000 50  0001 C CNN
	1    15200 6000
	1    0    0    -1  
$EndComp
Wire Wire Line
	13900 3850 14050 3850
Wire Wire Line
	13900 3950 13900 3850
$Comp
L vs-tipi:CONN_02X05 RPi1
U 1 1
P 14300 3650
F 0 "RPi1" H 14300 3950 50  0000 C CNN
F 1 "RPI_CONN_02X05" H 14300 3350 50  0000 C CNN
F 2 "Connect:IDC_Header_Straight_10pins" H 14300 2450 50  0001 C CNN
F 3 "" H 14300 2450 50  0001 C CNN
	1    14300 3650
	1    0    0    -1  
$EndComp
$Comp
L power:GND #PWR013
U 1 1
P 14800 3350
F 0 "#PWR013" H 14800 3100 50  0001 C CNN
F 1 "GND" H 14800 3200 50  0000 C CNN
F 2 "" H 14800 3350 50  0001 C CNN
F 3 "" H 14800 3350 50  0001 C CNN
	1    14800 3350
	1    0    0    -1  
$EndComp
Text GLabel 14050 3750 0    60   Input ~ 0
R_RESET
Text GLabel 14550 3850 2    60   Output ~ 0
R_DC
Text GLabel 14050 3550 0    60   Output ~ 0
R_RT
Text GLabel 14550 3750 2    60   Input ~ 0
R_DIN
Text GLabel 14550 3650 2    60   Output ~ 0
R_DOUT
Text GLabel 14050 3450 0    60   Output ~ 0
R_CLK
Text GLabel 14050 3650 0    60   Output ~ 0
R_LE
$Comp
L power:GND #PWR01
U 1 1
P 13900 3950
F 0 "#PWR01" H 13900 3700 50  0001 C CNN
F 1 "GND" H 13900 3800 50  0000 C CNN
F 2 "" H 13900 3950 50  0001 C CNN
F 3 "" H 13900 3950 50  0001 C CNN
	1    13900 3950
	1    0    0    -1  
$EndComp
$Comp
L power:+5V #PWR034
U 1 1
P 15200 5700
F 0 "#PWR034" H 15200 5550 50  0001 C CNN
F 1 "+5V" H 15200 5840 50  0000 C CNN
F 2 "" H 15200 5700 50  0001 C CNN
F 3 "" H 15200 5700 50  0001 C CNN
	1    15200 5700
	1    0    0    -1  
$EndComp
Wire Wire Line
	15200 5700 15200 5750
Text Notes 5400 5800 0    50   ~ 0
Expansion Port in from TI-99/4A
Text Notes 2200 5750 0    50   ~ 0
Expansion Port out to Peripherals
Text Notes 6400 8700 0    50   ~ 0
Connects power from TI to TIPI
Text Notes 1950 1350 0    50   ~ 0
TIPI EPROM
Text Notes 5350 1350 0    50   ~ 0
32K RAM 
Text Notes 9250 1450 0    50   ~ 0
TIPI CPLD
Text Notes 14500 1000 0    50   ~ 0
CPLD Programming Port
Text Notes 13850 2250 0    50   ~ 0
Used to set CRU Base Address
NoConn ~ 14550 3450
Wire Wire Line
	14550 3550 14700 3550
Wire Wire Line
	14700 3550 14700 3350
Wire Wire Line
	14700 3350 14800 3350
Text Notes 14050 3250 0    50   ~ 0
Raspberry Pi Port
Text Notes 13500 4500 0    50   ~ 0
Data Buffer\nBidirectional
$Comp
L vs-tipi:LED D1
U 1 1
P 14200 6850
F 0 "D1" H 14200 6750 50  0000 C CNN
F 1 "LED" H 14200 6950 50  0000 C CNN
F 2 "LEDs:LED_D3.0mm" H 14200 6850 50  0001 C CNN
F 3 "" H 14200 6850 50  0001 C CNN
	1    14200 6850
	0    -1   -1   0   
$EndComp
Wire Wire Line
	13550 7200 13700 7200
Wire Wire Line
	14600 2450 14900 2450
Wire Wire Line
	14900 2450 14900 2500
Connection ~ 14600 2450
$Comp
L vs-tipi:10118194-0001LF J2
U 1 1
P 15400 8200
F 0 "J2" H 15150 8650 50  0000 C CNN
F 1 "USB_B_Micro" H 15350 7750 50  0000 C CNN
F 2 "VS-TIPI-kicad:AMPHENOL_10118194-0001LF" H 15550 8150 50  0001 C CNN
F 3 "" H 15550 8150 50  0001 C CNN
F 4 "C132563" H 15400 8200 50  0001 C CNN "LCSC"
	1    15400 8200
	1    0    0    -1  
$EndComp
Wire Wire Line
	14800 8500 14900 8500
Wire Wire Line
	14800 8500 14800 8700
Wire Wire Line
	14800 8500 14800 8300
Wire Wire Line
	14800 8300 14900 8300
Connection ~ 14800 8500
$Comp
L Connector_Generic:Conn_01x02 J3
U 1 1
P 14100 8100
F 0 "J3" H 14050 8250 50  0000 L CNN
F 1 "Conn_01x02" H 13950 7850 50  0000 L CNN
F 2 "Connector_PinHeader_2.54mm:PinHeader_1x02_P2.54mm_Horizontal" H 14100 8100 50  0001 C CNN
F 3 "~" H 14100 8100 50  0001 C CNN
	1    14100 8100
	1    0    0    -1  
$EndComp
$Comp
L power:+5V #PWR035
U 1 1
P 13850 8000
F 0 "#PWR035" H 13850 7850 50  0001 C CNN
F 1 "+5V" H 13850 8140 50  0000 C CNN
F 2 "" H 13850 8000 50  0001 C CNN
F 3 "" H 13850 8000 50  0001 C CNN
	1    13850 8000
	-1   0    0    -1  
$EndComp
$Comp
L power:GND #PWR036
U 1 1
P 13850 8300
F 0 "#PWR036" H 13850 8050 50  0001 C CNN
F 1 "GND" H 13850 8150 50  0000 C CNN
F 2 "" H 13850 8300 50  0001 C CNN
F 3 "" H 13850 8300 50  0001 C CNN
	1    13850 8300
	-1   0    0    -1  
$EndComp
Wire Wire Line
	13850 8000 13850 8100
Wire Wire Line
	13850 8100 13900 8100
Wire Wire Line
	13850 8300 13850 8200
Wire Wire Line
	13850 8200 13900 8200
$EndSCHEMATC
